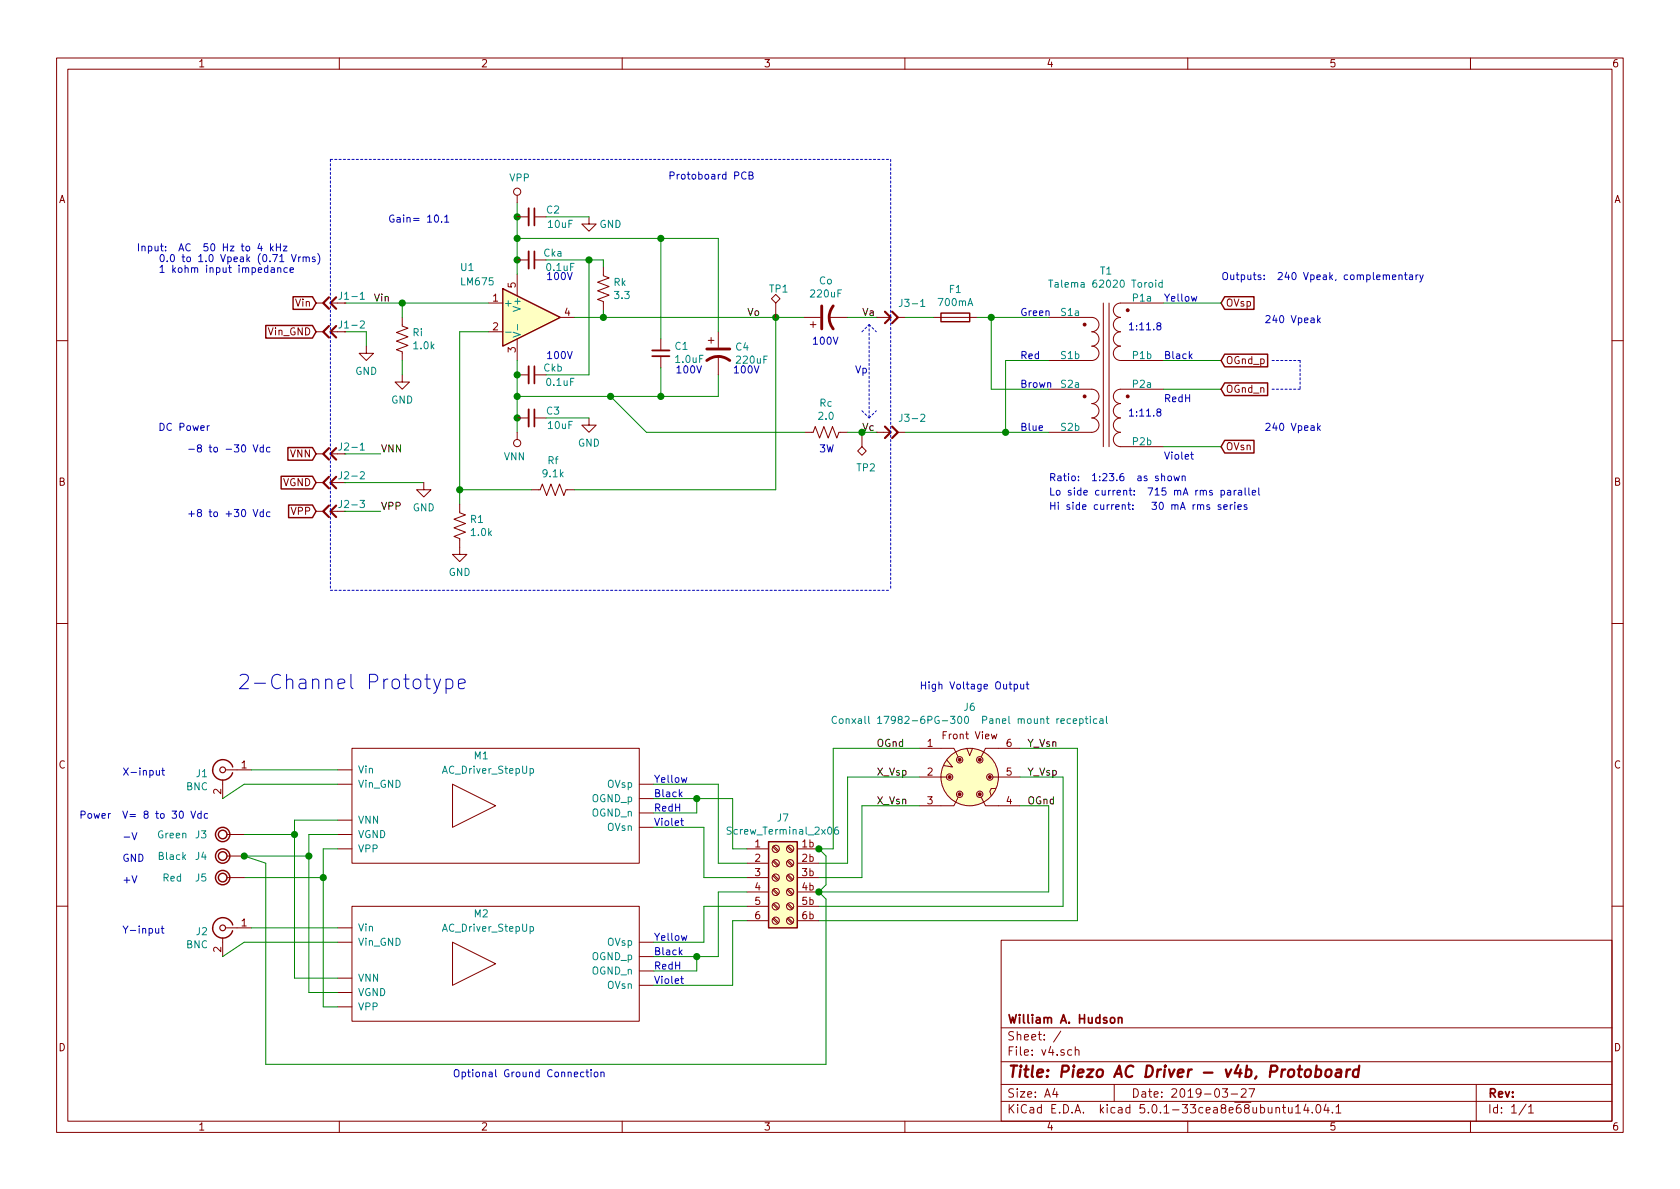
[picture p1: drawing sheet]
EESchema Schematic File Version 4
LIBS:v4-cache
EELAYER 26 0
EELAYER END
$Descr A4 11693 8268
encoding utf-8
Sheet 1 1
Title "Piezo AC Driver - v4b, Protoboard"
Date "2019-03-27"
Rev ""
Comp "William A. Hudson"
Comment1 ""
Comment2 ""
Comment3 ""
Comment4 ""
$EndDescr
$Comp
L Amplifier_Audio:LM1875 U1
U 1 1
P 3700 2200
F 0 "U1" H 3200 2550 50  0000 L CNN
F 1 "LM675" H 3200 2450 50  0000 L CNN
F 2 "Package_TO_SOT_THT:TO-220-5_P3.4x3.7mm_StaggerOdd_Lead3.8mm_Vertical" H 3700 2200 50  0001 C CIN
F 3 "http://www.ti.com/lit/ds/symlink/lm1875.pdf" H 3700 2200 50  0001 C CNN
	1    3700 2200
	1    0    0    -1  
$EndComp
$Comp
L Device:C_Small Ckb
U 1 1
P 3700 2600
F 0 "Ckb" V 3650 2750 50  0000 C CNN
F 1 "0.1uF" V 3750 2800 50  0000 C CNN
F 2 "" H 3700 2600 50  0001 C CNN
F 3 "~" H 3700 2600 50  0001 C CNN
	1    3700 2600
	0    1    1    0   
$EndComp
$Comp
L Device:C_Small C1
U 1 1
P 4600 2450
F 0 "C1" H 4508 2404 50  0000 R CNN
F 1 "1.0uF" H 4508 2495 50  0000 R CNN
F 2 "" H 4600 2450 50  0001 C CNN
F 3 "~" H 4600 2450 50  0001 C CNN
	1    4600 2450
	-1   0    0    1   
$EndComp
Wire Wire Line
	5000 1650 5000 2300
Wire Wire Line
	3600 1900 3600 1800
Connection ~ 3600 1800
Wire Wire Line
	3600 1800 3600 1650
Wire Wire Line
	3600 2500 3600 2600
Connection ~ 3600 2600
Wire Wire Line
	3600 2600 3600 2750
Wire Wire Line
	3800 1800 4100 1800
Wire Wire Line
	4100 1800 4100 2600
Wire Wire Line
	4100 2600 3800 2600
Wire Wire Line
	4000 2200 4200 2200
Connection ~ 3600 2900
Wire Wire Line
	3600 2900 3600 3000
Connection ~ 3600 1500
Wire Wire Line
	3600 1500 3600 1400
$Comp
L Device:C_Small C3
U 1 1
P 3700 2900
F 0 "C3" V 3650 3050 50  0000 C CNN
F 1 "10uF" V 3750 3100 50  0000 C CNN
F 2 "" H 3700 2900 50  0001 C CNN
F 3 "~" H 3700 2900 50  0001 C CNN
	1    3700 2900
	0    1    1    0   
$EndComp
Wire Wire Line
	4100 1800 4200 1800
Connection ~ 4100 1800
Wire Wire Line
	3600 2750 4250 2750
Connection ~ 3600 2750
Wire Wire Line
	3600 2750 3600 2900
Wire Wire Line
	5000 2600 5000 2750
Connection ~ 4600 2750
Wire Wire Line
	4600 2750 5000 2750
Wire Wire Line
	4600 2350 4600 1650
Wire Wire Line
	4600 1650 5000 1650
$Comp
L Device:R_US Rf
U 1 1
P 3850 3400
F 0 "Rf" V 3645 3400 50  0000 C CNN
F 1 "9.1k" V 3736 3400 50  0000 C CNN
F 2 "" V 3890 3390 50  0001 C CNN
F 3 "~" H 3850 3400 50  0001 C CNN
	1    3850 3400
	0    1    1    0   
$EndComp
$Comp
L _Local:GND #PWR0101
U 1 1
P 3200 3800
F 0 "#PWR0101" H 3200 3550 50  0001 C CNN
F 1 "GND" H 3200 3627 50  0000 C CNN
F 2 "" H 3100 3450 50  0001 C CNN
F 3 "" H 3200 3550 50  0001 C CNN
	1    3200 3800
	1    0    0    -1  
$EndComp
$Comp
L _Local:GND #PWR0102
U 1 1
P 4100 2900
F 0 "#PWR0102" H 4100 2650 50  0001 C CNN
F 1 "GND" H 4100 2727 50  0000 C CNN
F 2 "" H 4000 2550 50  0001 C CNN
F 3 "" H 4100 2650 50  0001 C CNN
	1    4100 2900
	1    0    0    -1  
$EndComp
$Comp
L _Local:GND #PWR0103
U 1 1
P 4100 1500
F 0 "#PWR0103" H 4100 1250 50  0001 C CNN
F 1 "GND" H 4250 1450 50  0000 C CNN
F 2 "" H 4000 1150 50  0001 C CNN
F 3 "" H 4100 1250 50  0001 C CNN
	1    4100 1500
	1    0    0    -1  
$EndComp
Wire Wire Line
	3200 2300 3200 3400
Wire Wire Line
	3200 2300 3400 2300
Wire Wire Line
	3800 1500 4100 1500
Wire Wire Line
	3800 2900 4100 2900
$Comp
L Device:R_US Rk
U 1 1
P 4200 2000
F 0 "Rk" H 4268 2046 50  0000 L CNN
F 1 "3.3" H 4268 1955 50  0000 L CNN
F 2 "" V 4240 1990 50  0001 C CNN
F 3 "~" H 4200 2000 50  0001 C CNN
	1    4200 2000
	1    0    0    -1  
$EndComp
Wire Wire Line
	3600 1650 4600 1650
Connection ~ 3600 1650
Wire Wire Line
	3600 1650 3600 1500
Connection ~ 4600 1650
Connection ~ 4200 2200
Wire Wire Line
	4200 2150 4200 2200
Wire Wire Line
	4200 1800 4200 1850
Wire Wire Line
	4600 2550 4600 2750
Wire Wire Line
	4200 2200 5400 2200
$Comp
L Device:R_US R1
U 1 1
P 3200 3650
F 0 "R1" H 3268 3696 50  0000 L CNN
F 1 "1.0k" H 3268 3605 50  0000 L CNN
F 2 "" V 3240 3640 50  0001 C CNN
F 3 "~" H 3200 3650 50  0001 C CNN
	1    3200 3650
	1    0    0    -1  
$EndComp
Wire Wire Line
	5400 3400 5400 2200
Connection ~ 5400 2200
Wire Wire Line
	5400 2200 5600 2200
$Comp
L Device:CP1 Co
U 1 1
P 5750 2200
F 0 "Co" V 6002 2200 50  0000 C CNN
F 1 "220uF" V 5911 2200 50  0000 C CNN
F 2 "" H 5750 2200 50  0001 C CNN
F 3 "~" H 5750 2200 50  0001 C CNN
	1    5750 2200
	0    -1   -1   0   
$EndComp
$Comp
L Device:R_US Ri
U 1 1
P 2800 2350
F 0 "Ri" H 2868 2396 50  0000 L CNN
F 1 "1.0k" H 2868 2305 50  0000 L CNN
F 2 "" V 2840 2340 50  0001 C CNN
F 3 "~" H 2800 2350 50  0001 C CNN
	1    2800 2350
	1    0    0    -1  
$EndComp
$Comp
L _Local:GND #PWR0104
U 1 1
P 2800 2600
F 0 "#PWR0104" H 2800 2350 50  0001 C CNN
F 1 "GND" H 2800 2427 50  0000 C CNN
F 2 "" H 2700 2250 50  0001 C CNN
F 3 "" H 2800 2350 50  0001 C CNN
	1    2800 2600
	1    0    0    -1  
$EndComp
Wire Wire Line
	3400 2100 2800 2100
Wire Wire Line
	2800 2100 2800 2200
Connection ~ 2800 2100
Wire Wire Line
	2800 2100 2400 2100
Wire Wire Line
	2800 2500 2800 2600
Wire Wire Line
	3200 3400 3700 3400
Wire Wire Line
	4000 3400 5400 3400
Wire Wire Line
	3200 3400 3200 3500
Connection ~ 3200 3400
$Comp
L Device:CP1 C4
U 1 1
P 5000 2450
F 0 "C4" H 5115 2496 50  0000 L CNN
F 1 "220uF" H 5115 2405 50  0000 L CNN
F 2 "" H 5000 2450 50  0001 C CNN
F 3 "~" H 5000 2450 50  0001 C CNN
	1    5000 2450
	1    0    0    -1  
$EndComp
$Comp
L Device:R_US Rc
U 1 1
P 5750 3000
F 0 "Rc" V 5545 3000 50  0000 C CNN
F 1 "2.0" V 5636 3000 50  0000 C CNN
F 2 "" V 5790 2990 50  0001 C CNN
F 3 "~" H 5750 3000 50  0001 C CNN
	1    5750 3000
	0    1    1    0   
$EndComp
Wire Wire Line
	4500 3000 4250 2750
Connection ~ 4250 2750
Wire Wire Line
	4250 2750 4600 2750
$Comp
L _Local:VNN #PWR0105
U 1 1
P 3600 3000
F 0 "#PWR0105" H 3600 2850 50  0001 C CNN
F 1 "VNN" H 3618 3173 50  0000 C CNN
F 2 "" H 3600 3000 50  0001 C CNN
F 3 "" H 3600 3000 50  0001 C CNN
	1    3600 3000
	-1   0    0    1   
$EndComp
$Comp
L _Local:VPP #PWR0106
U 1 1
P 3600 1400
F 0 "#PWR0106" H 3600 1250 50  0001 C CNN
F 1 "VPP" H 3617 1573 50  0000 C CNN
F 2 "" H 3600 1400 50  0001 C CNN
F 3 "" H 3600 1400 50  0001 C CNN
	1    3600 1400
	1    0    0    -1  
$EndComp
$Comp
L _Local:Transformer_2P_2S T1
U 1 1
P 7700 2600
F 0 "T1" H 7700 3325 50  0000 C CNN
F 1 "Talema 62020 Toroid" H 7700 3234 50  0000 C CNN
F 2 "" H 7700 2600 50  0001 C CNN
F 3 "" H 7700 2600 50  0001 C CNN
	1    7700 2600
	-1   0    0    -1  
$EndComp
$Comp
L Device:Fuse F1
U 1 1
P 6650 2200
F 0 "F1" V 6453 2200 50  0000 C CNN
F 1 "700mA" V 6544 2200 50  0000 C CNN
F 2 "" V 6580 2200 50  0001 C CNN
F 3 "~" H 6650 2200 50  0001 C CNN
	1    6650 2200
	0    1    1    0   
$EndComp
Wire Wire Line
	5600 3000 4500 3000
$Comp
L _Local:Head1_1 J3-1
U 1 1
P 6200 2200
F 0 "J3-1" H 6350 2300 50  0000 C CNN
F 1 "Head1_1" H 6200 2000 50  0001 C CNN
F 2 "" H 6200 2200 50  0001 C CNN
F 3 "" H 6200 2200 50  0001 C CNN
	1    6200 2200
	1    0    0    -1  
$EndComp
$Comp
L _Local:Head1_1 J3-2
U 1 1
P 6200 3000
F 0 "J3-2" H 6350 3100 50  0000 C CNN
F 1 "Head1_1" H 6200 2800 50  0001 C CNN
F 2 "" H 6200 3000 50  0001 C CNN
F 3 "" H 6200 3000 50  0001 C CNN
	1    6200 3000
	1    0    0    -1  
$EndComp
Wire Wire Line
	6800 2200 6900 2200
Wire Wire Line
	6900 2200 6900 2700
Wire Wire Line
	6900 2700 7300 2700
Wire Wire Line
	6900 2200 7300 2200
Wire Wire Line
	7300 2500 7000 2500
Wire Wire Line
	7000 2500 7000 3000
Wire Wire Line
	7300 3000 7000 3000
Connection ~ 7000 3000
Wire Wire Line
	7000 3000 6300 3000
Wire Wire Line
	6500 2200 6300 2200
Wire Wire Line
	8100 2500 8500 2500
Wire Wire Line
	8500 2700 8100 2700
Text GLabel 2200 2100 0    50   Input ~ 0
Vin
Text GLabel 8500 2100 2    50   Input ~ 0
OVsp
Text GLabel 8500 3100 2    50   Input ~ 0
OVsn
Wire Wire Line
	8100 2100 8500 2100
Wire Wire Line
	8100 3100 8500 3100
Text Notes 8100 2100 0    50   ~ 0
Yellow
Text Notes 8100 2500 0    50   ~ 0
Black
Text Notes 8100 2800 0    50   ~ 0
RedH
Text Notes 8100 3200 0    50   ~ 0
Violet
Text Notes 7100 2200 0    50   ~ 0
Green
Text Notes 7100 2500 0    50   ~ 0
Red
Text Notes 7100 2700 0    50   ~ 0
Brown
Text Notes 7100 3000 0    50   ~ 0
Blue
Connection ~ 6900 2200
$Comp
L Device:C_Small Cka
U 1 1
P 3700 1800
F 0 "Cka" V 3650 1950 50  0000 C CNN
F 1 "0.1uF" V 3750 2000 50  0000 C CNN
F 2 "" H 3700 1800 50  0001 C CNN
F 3 "~" H 3700 1800 50  0001 C CNN
	1    3700 1800
	0    1    1    0   
$EndComp
$Comp
L Device:C_Small C2
U 1 1
P 3700 1500
F 0 "C2" V 3650 1650 50  0000 C CNN
F 1 "10uF" V 3750 1700 50  0000 C CNN
F 2 "" H 3700 1500 50  0001 C CNN
F 3 "~" H 3700 1500 50  0001 C CNN
	1    3700 1500
	0    1    1    0   
$EndComp
Text Notes 7850 2300 0    50   ~ 0
1:11.8
Text Notes 7850 2900 0    50   ~ 0
1:11.8
Text GLabel 2200 3550 0    50   Input ~ 0
VPP
Text GLabel 2200 3350 0    50   Input ~ 0
VGND
Text GLabel 2200 3150 0    50   Input ~ 0
VNN
Text Notes 1300 3600 0    50   ~ 0
+8 to +30 Vdc
Text Notes 1300 3150 0    50   ~ 0
-8 to -30 Vdc
$Comp
L _Local:Micro_Con_X_6_panel J6
U 1 1
P 6750 5400
F 0 "J6" H 6750 5888 50  0000 C CNN
F 1 "Conxall 17982-6PG-300  Panel mount receptical" H 6750 5797 50  0000 C CNN
F 2 "" H 6750 5400 50  0001 C CNN
F 3 "http://www.switchcraft.com/Documents/NPB_C708_Micro_con_x_2_7.pdf" H 6750 5400 50  0001 C CNN
	1    6750 5400
	1    0    0    -1  
$EndComp
$Comp
L _Local:Screw_Terminal_2x06 J7
U 1 1
P 5450 6100
F 0 "J7" H 5450 6517 50  0000 C CNN
F 1 "Screw_Terminal_2x06" H 5450 6426 50  0000 C CNN
F 2 "" H 5400 6100 50  0001 C CNN
F 3 "~" H 5400 6100 50  0001 C CNN
	1    5450 6100
	1    0    0    -1  
$EndComp
Text Label 2600 2100 0    50   ~ 0
Vin
Text GLabel 2200 2300 0    50   Input ~ 0
Vin_GND
$Comp
L _Local:GND #PWR0107
U 1 1
P 2550 2400
F 0 "#PWR0107" H 2550 2150 50  0001 C CNN
F 1 "GND" H 2550 2227 50  0000 C CNN
F 2 "" H 2450 2050 50  0001 C CNN
F 3 "" H 2550 2150 50  0001 C CNN
	1    2550 2400
	1    0    0    -1  
$EndComp
Wire Wire Line
	2400 2300 2550 2300
Wire Wire Line
	2550 2300 2550 2400
$Comp
L _Local:AC_Driver_StepUp M1
U 1 1
P 3450 5600
F 0 "M1" H 3350 5950 50  0000 C CNN
F 1 "AC_Driver_StepUp" H 3400 5850 50  0000 C CNN
F 2 "" H 3450 5600 50  0001 C CNN
F 3 "" H 3450 5600 50  0001 C CNN
	1    3450 5600
	1    0    0    -1  
$EndComp
$Comp
L _Local:AC_Driver_StepUp M2
U 1 1
P 3450 6700
F 0 "M2" H 3350 7050 50  0000 C CNN
F 1 "AC_Driver_StepUp" H 3400 6950 50  0000 C CNN
F 2 "" H 3450 6700 50  0001 C CNN
F 3 "" H 3450 6700 50  0001 C CNN
	1    3450 6700
	1    0    0    -1  
$EndComp
$Comp
L Connector:Conn_Coaxial J1
U 1 1
P 1550 5350
F 0 "J1" H 1649 5326 50  0000 L CNN
F 1 "BNC" H 1649 5235 50  0000 L CNN
F 2 "" H 1550 5350 50  0001 C CNN
F 3 " ~" H 1550 5350 50  0001 C CNN
	1    1550 5350
	-1   0    0    -1  
$EndComp
Wire Wire Line
	5700 5900 5800 5900
Wire Wire Line
	5800 5900 5800 5200
Wire Wire Line
	5800 5200 6400 5200
Wire Wire Line
	5700 6000 5900 6000
Wire Wire Line
	5900 6000 5900 5400
Wire Wire Line
	5900 5400 6400 5400
Wire Wire Line
	5700 6100 6000 6100
Wire Wire Line
	6000 6100 6000 5600
Wire Wire Line
	6000 5600 6400 5600
Wire Wire Line
	5700 6200 7300 6200
Wire Wire Line
	7300 6200 7300 5600
Wire Wire Line
	7300 5600 7100 5600
Wire Wire Line
	5700 6300 7400 6300
Wire Wire Line
	7400 6300 7400 5400
Wire Wire Line
	7400 5400 7100 5400
Wire Wire Line
	5700 6400 7500 6400
Wire Wire Line
	7500 6400 7500 5200
Wire Wire Line
	7500 5200 7100 5200
Wire Wire Line
	4550 5550 4850 5550
Wire Wire Line
	5100 5550 5100 5900
Wire Wire Line
	5100 5900 5200 5900
Wire Wire Line
	4550 5650 4850 5650
Wire Wire Line
	4850 5650 4850 5550
Connection ~ 4850 5550
Wire Wire Line
	4850 5550 5100 5550
Wire Wire Line
	4550 5450 5000 5450
Wire Wire Line
	5000 5450 5000 6000
Wire Wire Line
	5000 6000 5200 6000
Wire Wire Line
	4550 5750 4900 5750
Wire Wire Line
	4900 5750 4900 6100
Wire Wire Line
	4900 6100 5200 6100
Wire Wire Line
	4550 6650 4850 6650
Wire Wire Line
	5000 6650 5000 6200
Wire Wire Line
	5000 6200 5200 6200
Wire Wire Line
	4550 6550 4900 6550
Wire Wire Line
	4900 6550 4900 6300
Wire Wire Line
	4900 6300 5200 6300
Wire Wire Line
	4550 6850 5100 6850
Wire Wire Line
	5100 6850 5100 6400
Wire Wire Line
	5100 6400 5200 6400
Wire Wire Line
	5700 6200 5750 6150
Wire Wire Line
	5750 6150 5750 5950
Wire Wire Line
	5750 5950 5700 5900
Connection ~ 5700 6200
Connection ~ 5700 5900
Text Label 6100 5200 0    50   ~ 0
OGnd
Text Label 6100 5400 0    50   ~ 0
X_Vsp
Text Label 6100 5600 0    50   ~ 0
X_Vsn
Text Label 7150 5600 0    50   ~ 0
OGnd
Text Label 7150 5400 0    50   ~ 0
Y_Vsp
Text Label 7150 5200 0    50   ~ 0
Y_Vsn
Wire Wire Line
	4550 6750 4850 6750
Wire Wire Line
	4850 6750 4850 6650
Connection ~ 4850 6650
Wire Wire Line
	4850 6650 5000 6650
$Comp
L Connector:Conn_Coaxial J2
U 1 1
P 1550 6450
F 0 "J2" H 1649 6426 50  0000 L CNN
F 1 "BNC" H 1649 6335 50  0000 L CNN
F 2 "" H 1550 6450 50  0001 C CNN
F 3 " ~" H 1550 6450 50  0001 C CNN
	1    1550 6450
	-1   0    0    -1  
$EndComp
Wire Wire Line
	1750 5350 2350 5350
Wire Wire Line
	1550 5550 1700 5450
Wire Wire Line
	1700 5450 2350 5450
Wire Wire Line
	2350 5700 2050 5700
Wire Wire Line
	2050 5700 2050 5800
Wire Wire Line
	2050 5800 1700 5800
Wire Wire Line
	2350 5800 2150 5800
Wire Wire Line
	2150 5800 2150 5950
Wire Wire Line
	2150 5950 1700 5950
Wire Wire Line
	2350 5900 2250 5900
Wire Wire Line
	2250 5900 2250 6100
Wire Wire Line
	2250 6100 1700 6100
Wire Wire Line
	2350 6800 2050 6800
Wire Wire Line
	2050 6800 2050 5800
Connection ~ 2050 5800
Wire Wire Line
	2350 6900 2150 6900
Wire Wire Line
	2150 6900 2150 5950
Connection ~ 2150 5950
Wire Wire Line
	2350 7000 2250 7000
Wire Wire Line
	2250 7000 2250 6100
Connection ~ 2250 6100
Wire Wire Line
	1750 6450 2350 6450
Wire Wire Line
	1550 6650 1700 6550
Wire Wire Line
	1700 6550 2350 6550
$Comp
L _Local:Conn_Banana_Jack J3
U 1 1
P 1550 5800
F 0 "J3" H 1400 5800 50  0000 C CNN
F 1 "Green" H 1200 5800 50  0000 C CNN
F 2 "" H 1550 5800 50  0001 C CNN
F 3 "" H 1550 5800 50  0001 C CNN
	1    1550 5800
	1    0    0    -1  
$EndComp
$Comp
L _Local:Conn_Banana_Jack J4
U 1 1
P 1550 5950
F 0 "J4" H 1400 5950 50  0000 C CNN
F 1 "Black" H 1200 5950 50  0000 C CNN
F 2 "" H 1550 5950 50  0001 C CNN
F 3 "" H 1550 5950 50  0001 C CNN
	1    1550 5950
	1    0    0    -1  
$EndComp
$Comp
L _Local:Conn_Banana_Jack J5
U 1 1
P 1550 6100
F 0 "J5" H 1400 6100 50  0000 C CNN
F 1 "Red" H 1200 6100 50  0000 C CNN
F 2 "" H 1550 6100 50  0001 C CNN
F 3 "" H 1550 6100 50  0001 C CNN
	1    1550 6100
	1    0    0    -1  
$EndComp
Text Notes 4700 2600 0    50   ~ 0
100V
Text Notes 5100 2600 0    50   ~ 0
100V
Text Notes 5650 2400 0    50   ~ 0
100V
Wire Wire Line
	5700 6200 5750 6250
Wire Wire Line
	5750 6250 5750 7400
Wire Wire Line
	1700 5950 1850 6000
Wire Wire Line
	1850 6000 1850 7400
Wire Wire Line
	1850 7400 5750 7400
Connection ~ 1700 5950
$Comp
L _Local:Head1_1 J1-1
U 1 1
P 2300 2100
F 0 "J1-1" H 2150 2150 50  0000 C CNN
F 1 "Head1_1" H 2300 1900 50  0001 C CNN
F 2 "" H 2300 2100 50  0001 C CNN
F 3 "" H 2300 2100 50  0001 C CNN
	1    2300 2100
	-1   0    0    -1  
$EndComp
$Comp
L _Local:Head1_1 J2-2
U 1 1
P 2300 3350
F 0 "J2-2" H 2150 3400 50  0000 C CNN
F 1 "Head1_1" H 2300 3150 50  0001 C CNN
F 2 "" H 2300 3350 50  0001 C CNN
F 3 "" H 2300 3350 50  0001 C CNN
	1    2300 3350
	-1   0    0    -1  
$EndComp
Wire Wire Line
	2400 3350 2950 3350
$Comp
L _Local:Head1_1 J2-3
U 1 1
P 2300 3550
F 0 "J2-3" H 2150 3600 50  0000 C CNN
F 1 "Head1_1" H 2300 3350 50  0001 C CNN
F 2 "" H 2300 3550 50  0001 C CNN
F 3 "" H 2300 3550 50  0001 C CNN
	1    2300 3550
	-1   0    0    -1  
$EndComp
$Comp
L _Local:Head1_1 J2-1
U 1 1
P 2300 3150
F 0 "J2-1" H 2150 3200 50  0000 C CNN
F 1 "Head1_1" H 2300 2950 50  0001 C CNN
F 2 "" H 2300 3150 50  0001 C CNN
F 3 "" H 2300 3150 50  0001 C CNN
	1    2300 3150
	-1   0    0    -1  
$EndComp
Text Label 2650 3550 0    50   ~ 0
VPP
Wire Wire Line
	2400 3550 2650 3550
Wire Wire Line
	2400 3150 2650 3150
Text Label 2650 3150 0    50   ~ 0
VNN
$Comp
L _Local:GND #PWR?
U 1 1
P 2950 3350
F 0 "#PWR?" H 2950 3100 50  0001 C CNN
F 1 "GND" H 2950 3177 50  0000 C CNN
F 2 "" H 2850 3000 50  0001 C CNN
F 3 "" H 2950 3100 50  0001 C CNN
	1    2950 3350
	1    0    0    -1  
$EndComp
$Comp
L _Local:Head1_1 J1-2
U 1 1
P 2300 2300
F 0 "J1-2" H 2150 2350 50  0000 C CNN
F 1 "Head1_1" H 2300 2100 50  0001 C CNN
F 2 "" H 2300 2300 50  0001 C CNN
F 3 "" H 2300 2300 50  0001 C CNN
	1    2300 2300
	-1   0    0    -1  
$EndComp
Wire Notes Line
	2300 1100 2300 4100
Wire Notes Line
	6200 1100 6200 4100
Text Label 6000 2200 0    50   ~ 0
Va
Text Label 6000 3000 0    50   ~ 0
Vc
Wire Wire Line
	5900 2200 6100 2200
Wire Wire Line
	5900 3000 6000 3000
Text Notes 1100 3000 0    50   ~ 0
DC Power
Wire Notes Line
	2300 1100 6200 1100
Wire Notes Line
	2300 4100 6200 4100
Text Notes 4650 1250 0    50   ~ 0
Protoboard PCB
Text Notes 850  5400 0    50   ~ 0
X-input
Text Notes 850  6500 0    50   ~ 0
Y-input
Text Notes 850  5850 0    50   ~ 0
-V
Text Notes 850  6150 0    50   ~ 0
+V
Text Notes 850  6000 0    50   ~ 0
GND
Text Notes 6400 4800 0    50   ~ 0
High Voltage Output
Text Notes 1650 4800 0    100  ~ 0
2-Channel Prototype
Text Notes 550  5700 0    50   ~ 0
Power  V= 8 to 30 Vdc
Text Notes 4550 5450 0    50   ~ 0
Yellow
Text Notes 4550 5550 0    50   ~ 0
Black
Text Notes 4550 5650 0    50   ~ 0
RedH
Text Notes 4550 5750 0    50   ~ 0
Violet
Text Notes 4550 6550 0    50   ~ 0
Yellow
Text Notes 4550 6650 0    50   ~ 0
Black
Text Notes 4550 6750 0    50   ~ 0
RedH
Text Notes 4550 6850 0    50   ~ 0
Violet
Text GLabel 8500 2700 2    50   Input ~ 0
OGnd_n
Text GLabel 8500 2500 2    50   Input ~ 0
OGnd_p
Wire Notes Line
	9050 2500 9050 2700
Wire Notes Line
	9050 2700 8850 2700
Wire Notes Line
	9050 2500 8850 2500
Text Notes 8500 1950 0    50   ~ 0
Outputs:  240 Vpeak, complementary
Text Label 5200 2200 0    50   ~ 0
Vo
Text Notes 5950 2600 0    50   ~ 0
Vp
Wire Notes Line
	6050 2250 6050 2900
Wire Notes Line
	6000 2850 6050 2900
Wire Notes Line
	6050 2900 6100 2850
Wire Notes Line
	6000 2300 6050 2250
Wire Notes Line
	6050 2250 6100 2300
Text Notes 3800 2500 0    50   ~ 0
100V
Text Notes 3800 1950 0    50   ~ 0
100V
Text Notes 7300 3350 0    50   ~ 0
Ratio:  1:23.6  as shown
Text Notes 2700 1550 0    50   ~ 0
Gain= 10.1
Text Notes 950  1900 0    50   ~ 0
Input:  AC  50 Hz to 4 kHz\n    0.0 to 1.0 Vpeak (0.71 Vrms)\n    1 kohm input impedance
Text Notes 5700 3150 0    50   ~ 0
3W
Text Notes 7300 3450 0    50   ~ 0
Lo side current:  715 mA rms parallel
Text Notes 8800 2250 0    50   ~ 0
240 Vpeak
Text Notes 8800 3000 0    50   ~ 0
240 Vpeak
Text Notes 7300 3550 0    50   ~ 0
Hi side current:   30 mA rms series
$Comp
L Connector:TestPoint_Alt TP1
U 1 1
P 5400 2200
F 0 "TP1" H 5350 2400 50  0000 L CNN
F 1 "TestPoint_Alt" H 5458 2229 50  0001 L CNN
F 2 "" H 5600 2200 50  0001 C CNN
F 3 "~" H 5600 2200 50  0001 C CNN
	1    5400 2200
	1    0    0    -1  
$EndComp
$Comp
L Connector:TestPoint_Alt TP2
U 1 1
P 6000 3000
F 0 "TP2" H 6100 3250 50  0000 R CNN
F 1 "TestPoint_Alt" H 6058 3029 50  0001 L CNN
F 2 "" H 6200 3000 50  0001 C CNN
F 3 "~" H 6200 3000 50  0001 C CNN
	1    6000 3000
	1    0    0    1   
$EndComp
Connection ~ 6000 3000
Wire Wire Line
	6000 3000 6100 3000
Text Notes 3150 7500 0    50   ~ 0
Optional Ground Connection
$EndSCHEMATC
